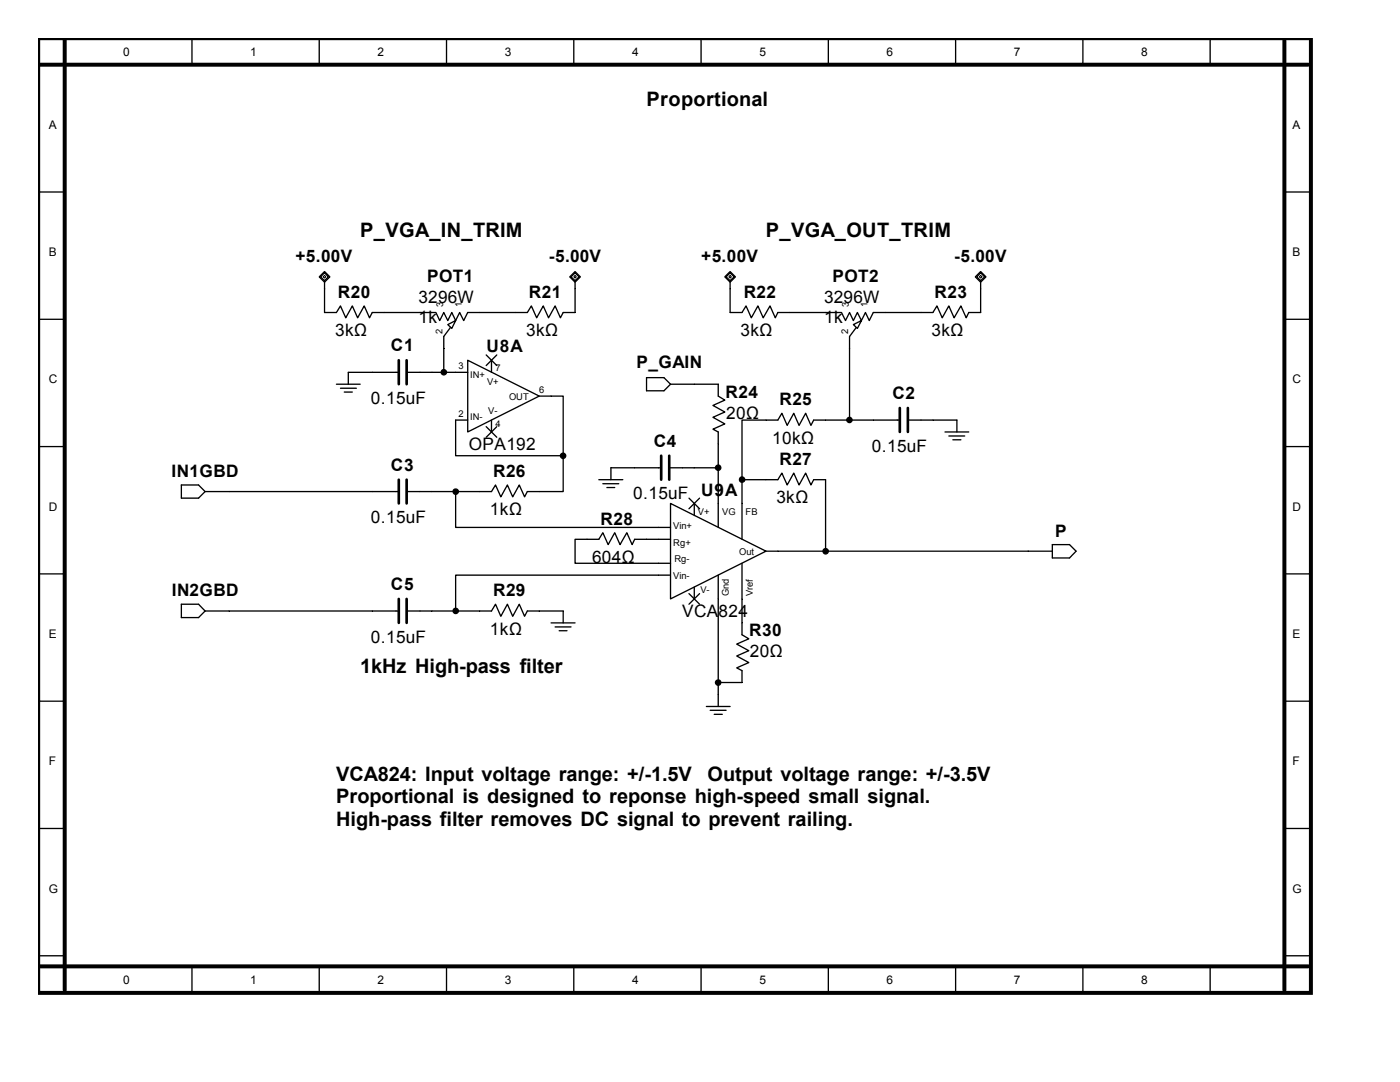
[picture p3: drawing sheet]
<svg xmlns="http://www.w3.org/2000/svg" width="279mm" height="216mm" viewBox="0 0 279 216" stroke-linecap="round" stroke-linejoin="round" font-family="sans-serif">
<path d="M7.6 7.6h254v190.5h-254zM7.6 12.9h253.5M12.9 7.6v190M256.3 7.6v190M7.6 192.8h253.5" fill="none" stroke="#000" stroke-width=".79"/>
<g fill="none" stroke="#000" stroke-width=".26">
<path d="M38.3 7.6v5.3M63.7 7.6v5.3M89.1 7.6v5.3M114.5 7.6v5.3M139.9 7.6v5.3M165.3 7.6v5.3M190.7 7.6v5.3M216.1 7.6v5.3M241.5 7.6v5.3M7.6 38.3h5.3M256.3 38.3h5.3M7.6 63.7h5.3"/>
<path d="M256.3 63.7h5.3M7.6 89.1h5.3M119.5 95.7h4.8M120.3 96.5h3.2M121.1 97.3h1.6M121.9 93.3v2.4M188.6 86.2h4.7M189.4 87h3.1M190.2 87.8h1.6M191 83.8v2.4M256.3 89.1h5.3M7.6 114.5h5.3"/>
<path d="M256.3 114.5h5.3M7.6 139.9h5.3M110 124.3h4.8M110.8 125.1h3.2M111.6 125.9h1.6M112.4 121.9v2.4M143.3 138.6v2.4M256.3 139.9h5.3M141 141h4.7M141.7 141.7h3.2M142.5 142.5h1.6M7.6 165.3h5.3"/>
<path d="M256.3 165.3h5.3M7.6 190.7h5.3M38.3 192.8v5.3M63.7 192.8v5.3M89.1 192.8v5.3M114.5 192.8v5.3M139.9 192.8v5.3M165.3 192.8v5.3M190.7 192.8v5.3M216.1 192.8v5.3M241.5 192.8v5.3M256.3 190.7h5.3"/>
</g>
<path d="M195.7 54.2l1.1 1-1.1 1.1-1.1-1.1z" fill-rule="evenodd" fill="#fff"/>
<path d="M195.7 54.2l1.1 1-1.1 1.1-1.1-1.1zM195.7 54.4l.8 .8-.8 .8-.8-.8zM195.7 56.3v1.3" fill="none" stroke="#000" stroke-width=".26"/>
<path d="M195.7 54.9l.3 .3-.3 .3-.2-.3z" fill="none" stroke="#000" stroke-width=".2"/>
<path d="M144.7 55.2l1-1 1.1 1-1.1 1.1z" fill-rule="evenodd" fill="#fff"/>
<g fill="none" stroke="#000" stroke-width=".26">
<path d="M144.7 55.2l1-1 1.1 1-1.1 1.1zM144.9 55.2l.8-.8 .8 .8-.8 .8zM145.7 56.3v1.3M167.1 62.4h.8l.8 1.6 .8-1.6 .8 1.6 .8-1.6 .8 1.6 .8-1.6 .8 1.6 .8-1.6M171.9 64l-2.4 3.1M137.5 99.4l2.1 2.1M139.6 99.4l-2.1 2.1M131.4 105.2h2.4M131.4 107.6h2.4M131.4 112.4h2.4M131.4 114.8h2.4M133.8 100.5l19.1 9.5-19.1 9.5z"/>
<path d="M137.5 118.4l2.1 2.2M138.6 100.5v2.4M138.6 117.1v2.4M139.6 118.4l-2.1 2.2M143.3 100.5v4.7M143.3 114.8v4.7M148.1 100.5v7.1M148.1 112.4v7.1M152.9 110h2.3"/>
<circle cx="143.3" cy="93.3" r=".52"/>
<circle cx="169.5" cy="83.8" r=".52"/>
<circle cx="164.8" cy="110" r=".54"/>
<circle cx="143.3" cy="136.2" r=".53"/>
</g>
<path d="M145.7 54.9l.3 .3-.3 .3-.2-.3z" fill="none" stroke="#000" stroke-width=".2"/>
<g fill="#000">
<circle cx="143.3" cy="93.3" r=".52"/>
<circle cx="169.5" cy="83.8" r=".52"/>
<circle cx="164.8" cy="110" r=".54"/>
<circle cx="143.3" cy="136.2" r=".53"/>
</g>
<path d="M170.3 64.8l1.6-.8-.8 1.5z" fill="#fff"/>
<g fill="none" stroke="#000" stroke-width=".26">
<path d="M145.7 57.6v4.8h2.4l.8-1.4 1 2.4 1.4-2.4 1 2.4 1.4-2.4 1 2.4 .5-1h11.9M195.7 57.6v4.8h-2.4l-.5 1-1-2.4-1.4 2.4-1-2.4-1.4 2.4-1-2.4-.8 1.4h-11.9M129 75.4h3.5l1.3 1.3-1.3 1.3h-3.5zM133.8 76.7h9.5v2.3l1.4 .8-2.4 1.1 2.4 1.3-2.4 1.1 2.4 1.3-2.4 1 1 .6v14.3M169.5 67.1v16.7M170.3 64.8l1.6-.8-.8 1.5zM36.2 96.8h3.4l1.3 1.3-1.3 1.3h-3.4zM40.9 98.1h38.7M81.2 98.1h16.9l.8-1.3 1 2.3 1.4-2.3 1 2.3 1.3-2.3 1.1 2.3 .5-1h2.4M90.9 98.1v7.1h40.5M121.9 93.3h10.1M133.6 93.3h9.7"/>
<path d="M148.1 95.7h7.1l.8-1.3 1.1 2.4 1.3-2.4 1.1 2.4 1.3-2.4 1 2.4 .6-1.1h2.4v14.3M148.1 95.7v4.8M179.6 83.8h-17.2l-.6 1.1-1-2.4-1.3 2.4-1.1-2.4-1.3 2.4-1.1-2.4-.8 1.3h-7.1v11.9M181.2 83.8h9.8M131.4 114.8h-40.5v7.1M131.4 107.6h-4.7l-.5 1.1-1.1-2.4-1.4 2.4-1-2.4-1.3 2.4-1.1-2.4-.8 1.3h-4.7v4.8h16.6M143.3 119.5v19.1M148.1 119.5v7.2l1.3 .8-2.4 1 2.4 1.3-2.4 1.1 2.4 1.3-2.4 1.1 1.1 .5v2.4h-4.8M155.2 110h54.8M210 108.7h3.4l1.4 1.3-1.4 1.3h-3.4zM36.2 120.6h3.4l1.3 1.3-1.3 1.3h-3.4zM40.9 121.9h38.7"/>
<path d="M81.2 121.9h16.9l.8-1.3 1 2.4 1.4-2.4 1 2.4 1.3-2.4 1.1 2.4 .5-1.1h7.2"/>
<circle cx="90.9" cy="98.1" r=".54"/>
<circle cx="148.1" cy="95.7" r=".54"/>
<circle cx="90.9" cy="121.9" r=".53"/>
</g>
<g fill="#000">
<circle cx="90.9" cy="98.1" r=".54"/>
<circle cx="148.1" cy="95.7" r=".54"/>
<circle cx="90.9" cy="121.9" r=".53"/>
</g>
<path d="M79.6 95.7v4.8M81.2 95.7v4.8M132 90.9v4.8M133.6 90.9v4.8M179.6 81.4v4.8M181.2 81.4v4.8M79.6 119.5v4.8M81.2 119.5v4.8" fill="none" stroke="#000" stroke-width=".53"/>
<path d="M113.7 55.2l1.1-1 1 1-1 1.1z" fill-rule="evenodd" fill="#fff"/>
<path d="M113.7 55.2l1.1-1 1 1-1 1.1zM114 55.2l.8-.8 .8 .8-.8 .8zM114.8 56.3v1.3" fill="none" stroke="#000" stroke-width=".26"/>
<path d="M114.8 54.9l.2 .3-.2 .3-.3-.3z" fill="none" stroke="#000" stroke-width=".2"/>
<path d="M63.7 55.2l1.1-1 1 1-1 1.1z" fill-rule="evenodd" fill="#fff"/>
<path d="M63.7 55.2l1.1-1 1 1-1 1.1zM64 55.2l.8-.8 .7 .8-.7 .8zM64.8 56.3v1.3M86.2 62.4h.8l.8 1.6 .8-1.6 .8 1.6 .8-1.6 .7 1.6 .8-1.6 .8 1.6 .8-1.6M90.9 64l-2.3 3.1" fill="none" stroke="#000" stroke-width=".26"/>
<path d="M64.5 55.2l.3-.3 .2 .3-.2 .3z" fill="none" stroke="#000" stroke-width=".2"/>
<path d="M89.4 64.8l1.5-.8-.7 1.5z" fill="#fff"/>
<g fill="none" stroke="#000" stroke-width=".26">
<path d="M64.8 57.6v4.8h2.3l.8-1.4 1.1 2.4 1.3-2.4 1.1 2.4 1.3-2.4 1 2.4 .6-1h11.9M114.8 57.6v4.8h-2.4l-.6 1-1-2.4-1.3 2.4-1.1-2.4-1.3 2.4-1.1-2.4-.8 1.4h-11.9M67.1 76.7h4.8M67.9 77.5h3.2M68.7 78.2h1.6M79.6 74.3h-10.1v2.4M81.2 74.3h12.1M88.6 67.1v7.2M89.4 64.8l1.5-.8-.7 1.5zM93.3 71.9l14.3 7.1-14.3 7.2zM97 70.8l2.1 2.1M98.1 71.9v2.4"/>
<path d="M99.1 70.8l-2.1 2.1M107.6 79h4.8v11.9M93.3 83.8h-2.4v7.1h21.5M97 85.1l2.1 2.1M98.1 83.8v2.4M99.1 85.1l-2.1 2.1M112.4 90.9v7.2h-4.8"/>
<circle cx="88.6" cy="74.3" r=".53"/>
<circle cx="112.4" cy="90.9" r=".53"/>
</g>
<path d="M79.6 71.9v4.8M81.2 71.9v4.8" fill="none" stroke="#000" stroke-width=".53"/>
<g fill="#000">
<circle cx="88.6" cy="74.3" r=".53"/>
<circle cx="112.4" cy="90.9" r=".53"/>
</g>
<g font-size="4">
<text x="129" y="21.1">Proportional</text>
<text x="71.9" y="47.3">P_VGA_IN_TRIM</text>
<text x="152.8" y="47.3">P_VGA_OUT_TRIM</text>
<text x="71.9" y="134.3">1kHz High-pass filter</text>
<text x="67.1" y="155.7">VCA824: Input voltage range: +/-1.5V</text>
<text x="141.2" y="155.7">Output voltage range: +/-3.5V</text>
<text x="67.1" y="160.3">Proportional is designed to reponse high-speed small signal.</text>
<text x="67.1" y="164.8">High-pass filter removes DC signal to prevent railing.</text>
</g>
<g font-size="3.4">
<text x="59" y="52.3">+5.00V</text>
<text x="109.6" y="52.3">-5.00V</text>
<text x="140" y="52.3">+5.00V</text>
<text x="190.5" y="52.3">-5.00V</text>
<text x="67.4" y="59.5">R20</text>
<text x="85.2" y="56.3">POT1</text>
<text x="105.5" y="59.5">R21</text>
<text x="148.4" y="59.5">R22</text>
<text x="166.1" y="56.3">POT2</text>
<text x="186.5" y="59.5">R23</text>
<text x="83.5" y="60.5">3296W</text>
<text x="83.5" y="64.4">1k</text>
<text x="164.5" y="60.5">3296W</text>
<text x="164.5" y="64.4">1k</text>
<text x="66.9" y="67.1">3kΩ</text>
<text x="78" y="70.1">C1</text>
<text x="97.1" y="70.3">U8A</text>
<text x="105" y="67.1">3kΩ</text>
<text x="147.8" y="67.1">3kΩ</text>
<text x="185.9" y="67.1">3kΩ</text>
<text x="127" y="73.5">P_GAIN</text>
<text x="74" y="80.6">0.15uF</text>
<text x="144.8" y="79.3">R24</text>
<text x="144.9" y="83.5">20Ω</text>
<text x="155.6" y="80.9">R25</text>
<text x="178.1" y="79.6">C2</text>
<text x="93.6" y="89.9">OPA192</text>
<text x="130.5" y="89.1">C4</text>
<text x="154.1" y="88.5">10kΩ</text>
<text x="34.2" y="95.2">IN1GBD</text>
<text x="78" y="93.9">C3</text>
<text x="98.4" y="95.2">R26</text>
<text x="155.6" y="92.8">R27</text>
<text x="174" y="90.1">0.15uF</text>
<text x="126.4" y="99.7">0.15uF</text>
<text x="140" y="98.9">U9A</text>
<text x="154.9" y="100.5">3kΩ</text>
<text x="74" y="104.4">0.15uF</text>
<text x="97.8" y="102.8">1kΩ</text>
<text x="119.8" y="104.7">R28</text>
<text x="210.6" y="107.1">P</text>
<text x="118.2" y="112.4">604Ω</text>
<text x="34.3" y="119">IN2GBD</text>
<text x="78" y="117.7">C5</text>
<text x="98.4" y="119">R29</text>
<text x="136.1" y="123.2">VCA824</text>
<text x="74" y="128.2">0.15uF</text>
<text x="97.8" y="126.6">1kΩ</text>
<text x="149.5" y="127">R30</text>
<text x="149.6" y="131.1">20Ω</text>
</g>
<g font-size="2.4">
<text x="24.6" y="11.1">0</text>
<text x="50" y="11.1">1</text>
<text x="75.4" y="11.1">2</text>
<text x="100.8" y="11.1">3</text>
<text x="126.2" y="11.1">4</text>
<text x="151.6" y="11.1">5</text>
<text x="177" y="11.1">6</text>
<text x="202.4" y="11.1">7</text>
<text x="227.8" y="11.1">8</text>
<text x="9.7" y="25.7">A</text>
<text x="257.9" y="25.7">A</text>
<text x="9.7" y="51.1">B</text>
<text x="257.9" y="51.1">B</text>
<text x="9.7" y="76.5">C</text>
<text x="257.9" y="76.5">C</text>
<text x="9.7" y="101.9">D</text>
<text x="257.9" y="101.9">D</text>
<text x="9.7" y="127.3">E</text>
<text x="257.9" y="127.3">E</text>
<text x="9.7" y="152.7">F</text>
<text x="257.9" y="152.7">F</text>
<text x="9.7" y="178.1">G</text>
<text x="257.9" y="178.1">G</text>
<text x="24.6" y="196.3">0</text>
<text x="50" y="196.3">1</text>
<text x="75.4" y="196.3">2</text>
<text x="100.8" y="196.3">3</text>
<text x="126.2" y="196.3">4</text>
<text x="151.6" y="196.3">5</text>
<text x="177" y="196.3">6</text>
<text x="202.4" y="196.3">7</text>
<text x="227.8" y="196.3">8</text>
</g>
<g font-size="1.9">
<text x="88.4" y="61.3" transform="rotate(-90 88.4 61.3)">3</text>
<text x="92.2" y="61.3" transform="rotate(-90 92.2 61.3)">1</text>
<text x="169.4" y="61.3" transform="rotate(-90 169.4 61.3)">3</text>
<text x="173.1" y="61.3" transform="rotate(-90 173.1 61.3)">1</text>
<text x="88.3" y="66.6" transform="rotate(-90 88.3 66.6)">2</text>
<text x="169.3" y="66.6" transform="rotate(-90 169.3 66.6)">2</text>
<text x="91.5" y="73.6">3</text>
<text x="93.9" y="75.4">IN+</text>
<text x="97.2" y="76.8">V+</text>
<text x="98.9" y="74.1">7</text>
<text x="91.5" y="83.1">2</text>
<text x="93.9" y="83.8">IN-</text>
<text x="97.5" y="82.7">V-</text>
<text x="101.6" y="79.9">OUT</text>
<text x="107.6" y="78.4">6</text>
<text x="98.9" y="85.3">4</text>
<text x="134.4" y="105.5">Vin+</text>
<text x="139.3" y="102.7">V+</text>
<text x="144.1" y="102.7">VG</text>
<text x="148.8" y="102.7">FB</text>
<text x="134.4" y="109">Rg+</text>
<text x="134.6" y="112.1">Rg-</text>
<text x="147.5" y="110.8">Out</text>
<text x="134.4" y="115.6">Vin-</text>
<text x="139.8" y="118.4">V-</text>
<text x="145.5" y="119" transform="rotate(-90 145.5 119)">Gnd</text>
<text x="150.2" y="119" transform="rotate(-90 150.2 119)">Vref</text>
</g>
</svg>
